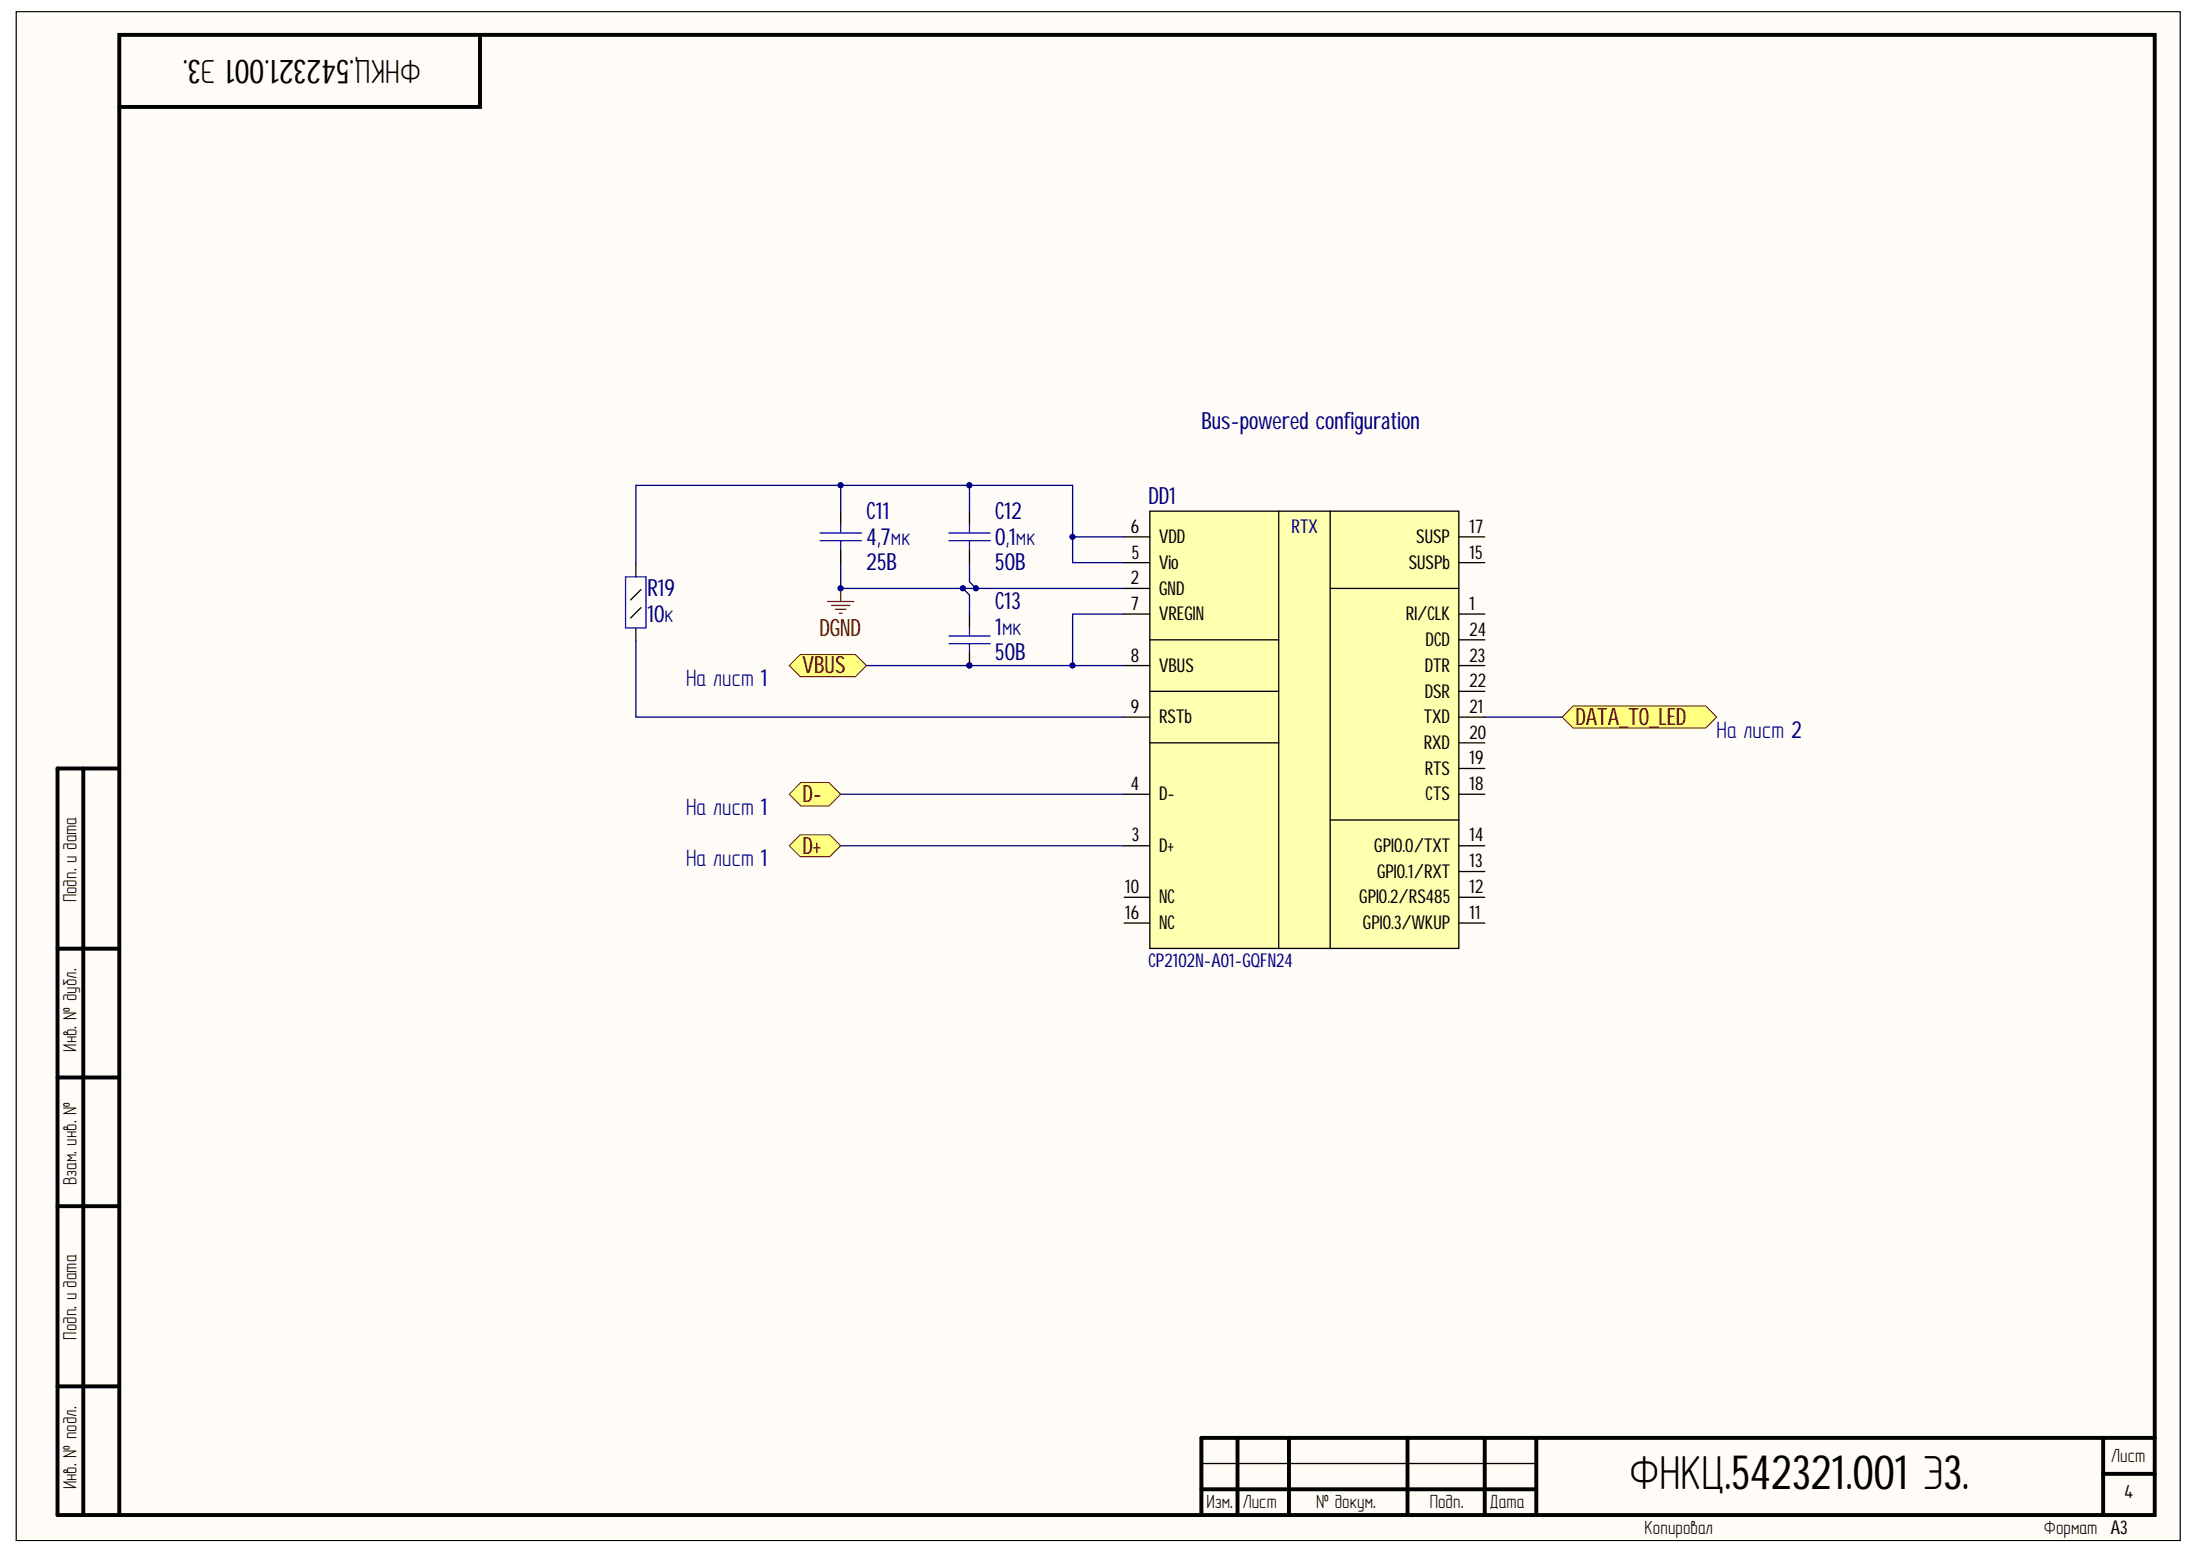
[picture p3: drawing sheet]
<svg xmlns="http://www.w3.org/2000/svg" width="297mm" height="210mm" viewBox="0 0 297 210" stroke-linecap="round" stroke-linejoin="round" font-family="sans-serif">
<path d="M2.2 1.6h292.2v206.4h-292.2z" fill="#fffcf8" stroke="#000" stroke-width=".14"/>
<g fill="none" stroke="#000" stroke-width=".53">
<path d="M16.1 4.7h274.8v199.8h-274.8zM64.8 4.7v9.7h-48.7M11.2 103.7v100.8M16.1 103.7h-8.3v100.8h8.3M7.8 128.1h8.3M7.8 145.4h8.3M7.8 162.8h8.3M7.8 187.1h8.3M167.1 194.1v10.4M174 194.1v10.4M190 194.1v10.4M200.5 194.1v10.4"/>
<path d="M207.4 194.1v10.4M284 194.1v10.4M284 198.9h6.9M290.9 194.1h-128.7v10.4M162.2 201h45.2"/>
</g>
<path d="M162.2 197.6h45.2" fill="none" stroke="#000" stroke-width=".18"/>
<path d="M155.2 69h41.8v59h-41.8z" fill="#ffffb0" stroke="#000" stroke-width=".18"/>
<g fill="none" stroke="#000" stroke-width=".18">
<path d="M151.8 76h3.4M151.8 72.5h3.4M151.8 79.4h3.4M172.7 69v59.1M179.6 79.4h17.4M179.6 69v59.1M197 76h3.5M197 72.5h3.5M151.8 82.9h3.4M151.8 89.8h3.4M151.8 96.8h3.4M155.2 86.4h17.5"/>
<path d="M155.2 93.3h17.5M197 82.9h3.5M197 89.8h3.5M197 96.8h3.5M197 86.4h3.5M197 93.3h3.5M151.8 107.2h3.4M151.8 114.2h3.4M155.2 100.3h17.5M179.6 110.7h17.4M197 107.2h3.5M197 114.2h3.5"/>
<path d="M197 100.3h3.5M197 103.7h3.5M197 117.6h3.5M151.8 121.1h3.4M151.8 124.6h3.4M197 121.1h3.5M197 124.6h3.5"/>
</g>
<g fill="#ffff80" stroke="#800000" stroke-width=".14">
<path d="M106.6 114.2l1.4-1.5h4l1.5 1.5-1.5 1.5h-4z" fill-rule="evenodd"/>
<path d="M108.1 105.6h3.8l1.6 1.6-1.6 1.6h-3.8l-1.5-1.6z" fill-rule="evenodd"/>
<path d="M106.6 89.8l1.4-1.4h7.5l1.5 1.4-1.5 1.5h-7.5z" fill-rule="evenodd"/>
</g>
<path d="M113.5 79.4v1.8M111.7 81.2h3.6M112.3 81.7h2.4M112.8 82.3h1.4M113.3 82.8h.4" fill="none" stroke="#800000" stroke-width=".18"/>
<circle cx="113.5" cy="79.4" r=".34" fill="#000080" stroke="#000080" stroke-width=".14"/>
<path d="M113.5 69v1.7M113.5 74.2v1.8M130.9 69v1.7M130.9 74.2v1.8" fill="none" stroke="#000" stroke-width=".18"/>
<path d="M110.7 71.9h5.6M110.7 73h5.6M113.5 70.7v1.2M113.5 73v1.2M128.1 71.9h5.6M128.1 73h5.6M130.9 70.7v1.2M130.9 73v1.2" fill="none" stroke="#00f" stroke-width=".18"/>
<path d="M212.4 95.3h17.9l1.5 1.5-1.5 1.5h-17.9l-1.5-1.5z" fill-rule="evenodd" fill="#ffff80" stroke="#800000" stroke-width=".14"/>
<path d="M85.9 76.1v1.8M86.5 79.6l-1.4 1.4M85.9 84.8v1.7M86.5 82l-1.4 1.4M130.9 82.9v1.7M130.9 88.1v1.7" fill="none" stroke="#000" stroke-width=".18"/>
<g fill="#000080" stroke="#000080" stroke-width=".14">
<circle cx="130.9" cy="89.8" r=".34"/>
<circle cx="144.8" cy="72.5" r=".33"/>
<circle cx="144.8" cy="89.8" r=".34"/>
<circle cx="130.9" cy="65.5" r=".34"/>
<circle cx="113.5" cy="65.5" r=".34"/>
<circle cx="130" cy="79.4" r=".34"/>
<circle cx="131.8" cy="79.4" r=".34"/>
<circle cx="113.5" cy="79.4" r=".34"/>
</g>
<path d="M84.5 77.9h2.7v6.9h-2.7zM128.1 85.9h5.6M128.1 86.9h5.6M130.9 84.6v1.3M130.9 86.9v1.2" fill="none" stroke="#00f" stroke-width=".18"/>
<g fill="none" stroke="#000080" stroke-width=".18">
<path d="M113.5 76v3.4h38.3M113.5 65.5v3.5M130 79.4l.9 .9v2.6M130.9 76v2.5l.9 .9M130.9 65.5v3.5M144.8 72.5h7M151.8 76h-7v-10.5h-58.9v10.6M85.9 86.5v10.3h65.9M117 89.8h34.8M151.8 82.9h-7v6.9M200.5 96.8h10.4M113.5 107.2h38.3"/>
<path d="M113.5 114.2h38.3"/>
</g>
<text font-size="6.5" x="220" y="201">ФНКЦ.542321.001 Э3.</text>
<text font-size="4.5" x="56.9" y="8.1" transform="rotate(-180 56.9 8.1)">ФНКЦ.542321.001 Э3.</text>
<g font-size="3.2" fill="#000080">
<text x="162.2" y="57.9">Bus-powered configuration</text>
<text x="117" y="70">C11</text>
<text x="134.4" y="70">C12</text>
<text x="155.1" y="68.1">DD1</text>
<text x="117" y="73.5">4,7мк</text>
<text x="117" y="77">25B</text>
<text x="134.4" y="73.5">0,1мк</text>
<text x="134.4" y="77">50B</text>
<text x="87.4" y="83.9">10к</text>
<text x="87.4" y="80.5">R19</text>
<text x="134.4" y="82.2">C13</text>
<text x="134.4" y="85.7">1мк</text>
<text x="134.4" y="89.1">50B</text>
<text x="92.6" y="92.6">На лист 1</text>
<text x="231.8" y="99.6">На лист 2</text>
<text x="92.6" y="110">На лист 1</text>
<text x="92.6" y="116.9">На лист 1</text>
</g>
<g font-size="3.2" fill="#800000">
<text x="110.7" y="85.8">DGND</text>
<text x="108.3" y="90.9">VBUS</text>
<text x="212.7" y="97.9">DATA_TO_LED</text>
<text x="108.3" y="108.3">D-</text>
<text x="108.3" y="115.2">D+</text>
</g>
<g font-size="2.6">
<text x="152.7" y="71.9">6</text>
<text x="198.4" y="71.9">17</text>
<text x="152.8" y="75.4">5</text>
<text x="156.5" y="76.8">Vio</text>
<text x="156.5" y="73.3">VDD</text>
<text x="190.2" y="76.8">SUSPb</text>
<text x="191.2" y="73.3">SUSP</text>
<text x="198.4" y="75.4">15</text>
<text x="152.7" y="82.3">7</text>
<text x="152.7" y="78.9">2</text>
<text x="156.5" y="83.7">VREGIN</text>
<text x="156.5" y="80.3">GND</text>
<text x="189.8" y="83.7">RI/CLK</text>
<text x="198.4" y="82.3">1</text>
<text x="152.7" y="89.3">8</text>
<text x="192.5" y="87.2">DCD</text>
<text x="198.4" y="85.8">24</text>
<text x="198.4" y="89.3">23</text>
<text x="156.5" y="90.7">VBUS</text>
<text x="192.4" y="90.7">DTR</text>
<text x="192.4" y="94.2">DSR</text>
<text x="198.4" y="92.8">22</text>
<text x="152.7" y="96.2">9</text>
<text x="156.5" y="97.7">RSTb</text>
<text x="192.2" y="97.7">TXD</text>
<text x="192.2" y="101.1">RXD</text>
<text x="198.4" y="96.2">21</text>
<text x="198.4" y="99.7">20</text>
<text x="152.7" y="106.7">4</text>
<text x="192.4" y="104.6">RTS</text>
<text x="198.4" y="103.2">19</text>
<text x="198.4" y="106.7">18</text>
<text x="152.8" y="113.6">3</text>
<text x="156.5" y="108.1">D-</text>
<text x="192.5" y="108.1">CTS</text>
<text x="198.4" y="113.6">14</text>
<text x="156.5" y="115">D+</text>
<text x="185.6" y="115">GPIO.0/TXT</text>
<text x="185.9" y="118.5">GPIO.1/RXT</text>
<text x="198.4" y="117.1">13</text>
<text x="10.3" y="121.8" transform="rotate(-90 10.3 121.8)">Подп. и дата</text>
<text x="151.9" y="120.6">10</text>
<text x="151.9" y="124">16</text>
<text x="156.5" y="121.9">NC</text>
<text x="156.5" y="125.5">NC</text>
<text x="183.5" y="121.9">GPIO.2/RS485</text>
<text x="184" y="125.5">GPIO.3/WKUP</text>
<text x="198.4" y="120.6">12</text>
<text x="198.4" y="124">11</text>
<text x="10.3" y="142" transform="rotate(-90 10.3 142)">Инв. № дубл.</text>
<text x="10.3" y="160" transform="rotate(-90 10.3 160)">Взам. инв. №</text>
<text x="10.3" y="180.9" transform="rotate(-90 10.3 180.9)">Подп. и дата</text>
<text x="285" y="197.3">Лист</text>
<text x="10.3" y="201.1" transform="rotate(-90 10.3 201.1)">Инв. № подл.</text>
<text x="162.9" y="203.6">Изм.</text>
<text x="167.7" y="203.6">Лист</text>
<text x="177.7" y="203.6">№ докум.</text>
<text x="193" y="203.6">Подп.</text>
<text x="201.1" y="203.6">Дата</text>
<text x="286.7" y="202.2">4</text>
<text x="222" y="207.1">Копировал</text>
<text x="276" y="207.1">Формат</text>
<text x="285" y="207.1">A3</text>
</g>
<g font-size="2.6" fill="#000080">
<text x="174.4" y="71.9">RTX</text>
<text x="155.1" y="130.5">CP2102N-A01-GQFN24</text>
</g>
</svg>
